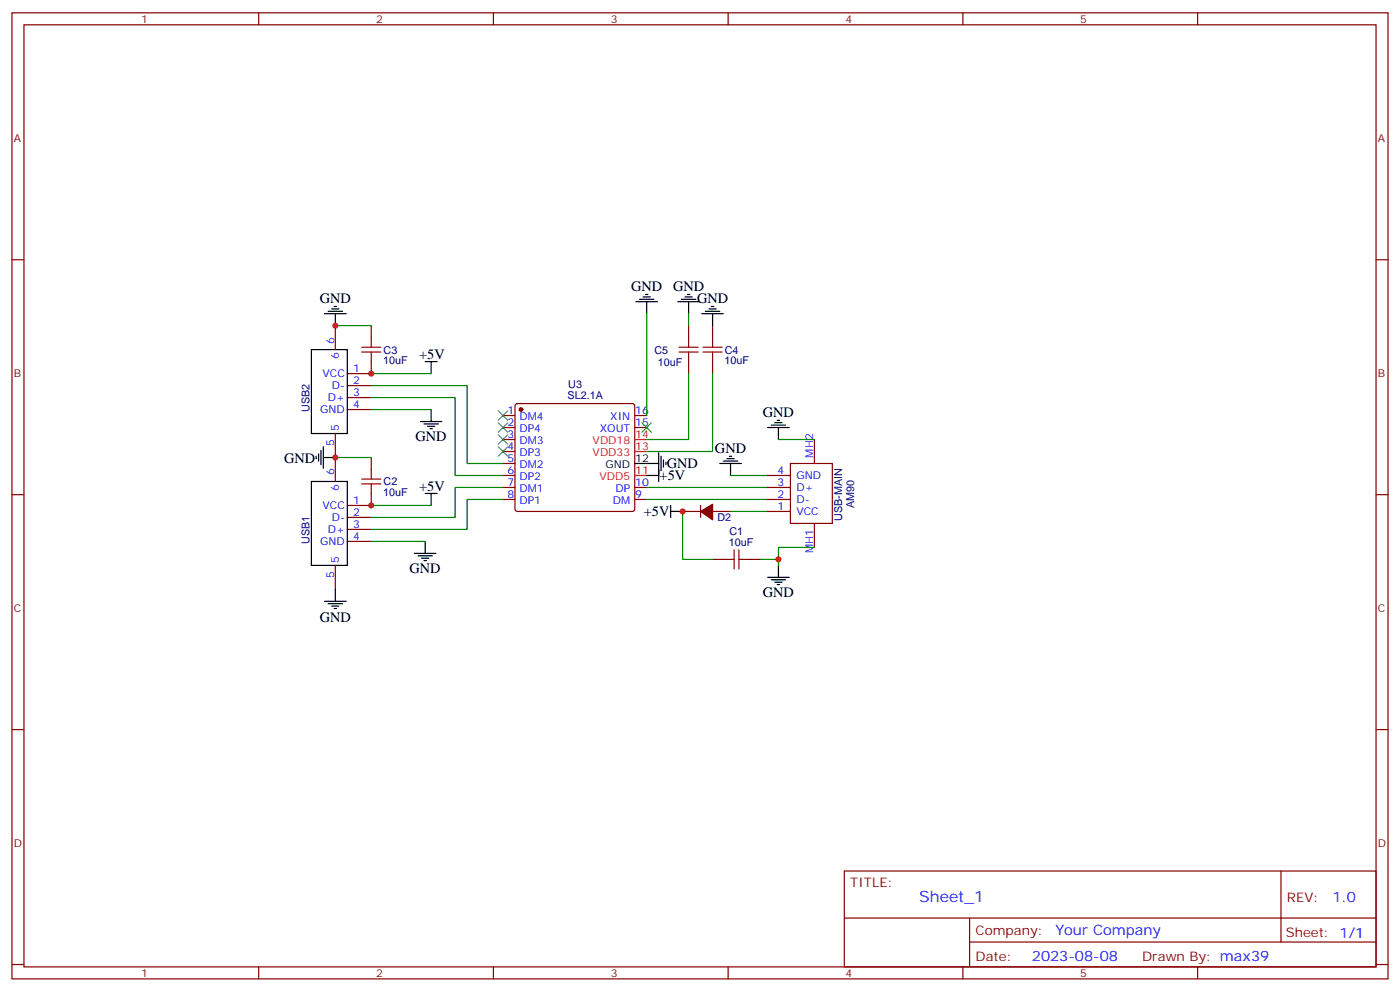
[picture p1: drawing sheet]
<svg xmlns="http://www.w3.org/2000/svg" width="412mm" height="292mm" viewBox="0 0 412 292" stroke-linecap="round" stroke-linejoin="round" font-family="sans-serif">
<g fill="none" stroke="#870000" stroke-width=".35">
<path d="M3.5 3.8h405.4v284.3h-405.4zM7.1 7.3h398.2v277.3h-398.2zM76.2 3.8v3.5M145.3 3.8v3.5M214.5 3.8v3.5M283.6 3.8v3.5M352.8 3.8v3.5M3.5 76.4h3.6M405.3 76.4h3.6M98.8 95.8v7.1M109.4 95.8v3.6M202.8 95.8v3.6"/>
<path d="M209.9 95.8v3.6M102.3 113.5h7.1M102.3 117h7.1M109.4 106.4v3.6h-7.1M151.9 119l.5-.2h33.9l.5 .2 .2 .5v30.3l-.3 .5-.4 .2h-33.9l-.5-.2-.2-.5v-30.3zM202.8 106.4v3.6M209.9 106.4v3.6M98.8 127.6v14.1M102.3 120.5h7.1M109.4 134.7v3.5M148.2 122.3h3.5M148.2 125.8h3.5"/>
<path d="M148.2 129.4h3.5M148.2 132.9h3.5M148.2 136.4h3.5M148.2 139.9h3.5M187 122.3h3.5M187 125.8h3.5M225.8 139.9h7M232.8 136.4h12.4v17.7h-12.4zM239.9 129.4v7M3.5 145.6h3.6M102.3 152.3h7.1M102.3 155.8h7.1"/>
<path d="M102.3 159.3h7.1M109.4 145.2v3.6h-7.1M148.2 143.5h3.5M148.2 147h3.5M187 143.5h3.5M187 147h3.5M201.1 150.5h5.3M206.4 148.8v3.5M209.9 150.5h5.3M225.8 143.5h7M225.8 147h7M225.8 150.5h7"/>
<path d="M239.9 154.1v7M405.3 145.6h3.6M98.8 166.4v7.1M209.9 164.6h3.5M220.5 164.6h3.5M3.5 214.7h3.6M405.3 214.7h3.6M248.7 256.4h156.6v28.2h-156.6zM377.3 256.4v20.9M248.7 270.2h156.5M285.6 277.3h119.6M285.6 270.2v14.1"/>
<path d="M3.5 283.9h3.6M76.2 284.6v3.5M145.3 284.6v3.5M214.5 284.6v3.5M283.6 284.6v3.5M352.8 284.6v3.5M405.3 283.9h3.6"/>
</g>
<g fill="#870000" stroke="#870000" stroke-width=".35">
<path d="M206.4 150.5l3.5-2.1v4.6z"/>
<circle cx="153.5" cy="120.5" r=".53"/>
</g>
<path d="M187 139.9h3.5M187 132.9h3.5M187 129.4h3.5" fill="none" stroke="#f00" stroke-width=".35"/>
<g fill="none" stroke="#000" stroke-width=".35">
<path d="M95.6 92.3h6.4M96.7 91.6h4.2M97.7 90.9h2.1M98.4 90.2h.7M98.8 92.3v3.5M187.3 88.8h6.4M188.4 88.1h4.2M189.4 87.4h2.2M190.1 86.7h.8M190.5 88.8v3.5M199.7 88.8h6.3M200.7 88.1h4.3"/>
<path d="M201.8 87.4h2.1M202.5 86.7h.7M202.8 88.8v3.5M206.7 92.3h6.4M207.8 91.6h4.2M208.8 90.9h2.2M209.5 90.2h.8M209.9 92.3v3.5M91.7 102.9h10.6v24.7h-10.6zM125.2 106.4h3.6M127 106.4v3.6M93.1 134.3v.7"/>
<path d="M93.8 133.6v2.1M94.5 132.5v4.3M95.2 134.7h3.6M95.2 131.5v6.3M123.8 124.1h6.4M124.9 124.8h4.2M125.9 125.5h2.2M126.6 126.2h.8M127 120.5v3.6M187 136.4h7M190.5 139.9h3.5M194 133.2v8.5"/>
<path d="M194.7 134.3v4.2M195.4 135.4v2.1M196.1 136.1v.7M212 136.4h6.4M213.1 135.7h4.2M214.1 135h2.2M214.8 134.3h.7M215.2 136.4v3.5M226.1 125.8h6.4M227.2 125.1h4.2M228.2 124.4h2.2M229 123.7h.7"/>
<path d="M229.3 125.8v3.6M91.7 141.7h10.6v24.7h-10.6zM125.2 159.3v3.6M125.2 145.2h3.6M127 145.2v3.6M197.6 150.5h3.5M197.6 148.8v3.5M95.6 177h6.4M96.7 177.7h4.2M97.7 178.4h2.1M98.4 179.1h.7M98.8 173.5v3.5"/>
<path d="M122.1 162.9h6.3M123.1 163.6h4.3M124.2 164.3h2.1M124.9 165h.7M226.1 169.9h6.4M227.2 170.6h4.2M228.2 171.3h2.2M229 172h.7M229.3 166.4v3.5"/>
</g>
<g fill="none" stroke="#008700" stroke-width=".35">
<path d="M98.8 95.8h10.6M190.5 92.3v30M202.8 92.3v3.5M109.4 117h24.7v22.9h14.1M109.4 113.5h28.2v22.9h10.6M109.4 110h17.6M202.8 110v19.4h-12.3M209.9 110v22.9h-19.4M98.8 134.7h10.6M109.4 120.5h17.6M215.2 139.9h10.6M229.3 129.4h10.6"/>
<path d="M109.4 148.8h17.6M109.4 159.3h15.8M148.2 147h-10.6v8.8h-28.2M148.2 143.5h-14.1v8.8h-24.7M190.5 143.5h35.3M190.5 147h35.3M201.1 150.5v14.1h8.8M215.2 150.5h10.6M224 164.6h5.3M239.9 161.1h-10.6v5.3"/>
</g>
<g fill="none" stroke="#a10000" stroke-width=".35">
<path d="M109.4 99.4v2.8M202.8 99.4v2.8M209.9 99.4v2.8M106.5 102.2h5.7M106.5 103.6h5.7M109.4 103.6v2.8M200 102.2h5.7M200 103.6h5.7M202.8 103.6v2.8M207.1 102.2h5.6M207.1 103.6h5.6M209.9 103.6v2.8"/>
<path d="M109.4 138.2v2.8M106.5 141h5.7M106.5 142.4h5.7M109.4 142.4v2.8M213.4 164.6h2.9M216.3 161.8v5.7M217.7 161.8v5.7M217.7 164.6h2.8"/>
</g>
<path d="M146.8 131.5l2.8 2.8M146.8 128l2.8 2.8M146.8 124.4l2.8 2.8M146.8 120.9l2.8 2.8M149.6 131.5l-2.8 2.8M149.6 128l-2.8 2.8M149.6 124.4l-2.8 2.8M149.6 120.9l-2.8 2.8M189.1 124.4l2.8 2.8M191.9 124.4l-2.8 2.8" fill="none" stroke="#3c3" stroke-width=".35"/>
<g fill="#c00">
<circle cx="201.1" cy="150.5" r=".88"/>
<circle cx="229.3" cy="164.6" r=".88"/>
<circle cx="98.8" cy="134.7" r=".88"/>
<circle cx="109.4" cy="148.8" r=".88"/>
<circle cx="109.4" cy="110" r=".88"/>
<circle cx="98.8" cy="95.8" r=".88"/>
</g>
<text font-size="4.6" fill="#00f" x="270.8" y="265.4">Sheet_1</text>
<g font-size="4.2">
<text x="94.2" y="89.1">GND</text>
<text x="185.9" y="85.6">GND</text>
<text x="198.3" y="85.6">GND</text>
<text x="205.3" y="89.1">GND</text>
<text x="123.5" y="105.7">+5V</text>
<text x="224.7" y="122.6">GND</text>
<text x="122.4" y="129.7">GND</text>
<text x="83.7" y="136.1">GND</text>
<text x="196.4" y="137.9">GND</text>
<text x="210.6" y="133.2">GND</text>
<text x="194.3" y="141.4">+5V</text>
<text x="123.5" y="144.5">+5V</text>
<text x="189.7" y="151.9">+5V</text>
<text x="120.6" y="168.5">GND</text>
<text x="224.7" y="175.6">GND</text>
<text x="94.2" y="183.2">GND</text>
</g>
<g font-size="4.2" fill="#00f">
<text x="392.5" y="265.6">1.0</text>
<text x="310.9" y="275.2">Your Company</text>
<text x="304" y="283">2023-08-08</text>
</g>
<g font-size="3.9" fill="#800">
<text x="250.5" y="260.9">TITLE:</text>
<text x="379.1" y="265.6">REV:</text>
<text x="287.4" y="275.1">Company:</text>
<text x="378.7" y="275.8">Sheet: 1/1</text>
<text x="287.4" y="282.8">Date:</text>
<text x="336.4" y="282.9">Drawn By: max39</text>
</g>
<g font-size="3.2" fill="#800">
<text x="41.6" y="6.8">1</text>
<text x="110.8" y="6.8">2</text>
<text x="179.9" y="6.8">3</text>
<text x="249.1" y="6.8">4</text>
<text x="318.2" y="6.8">5</text>
<text x="4.1" y="41.9">A</text>
<text x="405.9" y="41.9">A</text>
<text x="4.1" y="111">B</text>
<text x="405.9" y="111">B</text>
<text x="4.1" y="180.2">C</text>
<text x="405.9" y="180.2">C</text>
<text x="4.1" y="249.3">D</text>
<text x="405.9" y="249.3">D</text>
<text x="41.6" y="287.6">1</text>
<text x="110.8" y="287.6">2</text>
<text x="179.9" y="287.6">3</text>
<text x="249.1" y="287.6">4</text>
<text x="318.2" y="287.6">5</text>
</g>
<g font-size="3.2" fill="#00f">
<text x="98.4" y="101.1" transform="rotate(-90 98.4 101.1)">6</text>
<text x="99.8" y="105.6" transform="rotate(-90 99.8 105.6)">6</text>
<text x="95" y="111">VCC</text>
<text x="104.1" y="109.6">1</text>
<text x="104.1" y="113.1">2</text>
<text x="96.6" y="118.1">D+</text>
<text x="97.7" y="114.5">D-</text>
<text x="104.1" y="116.7">3</text>
<text x="94.3" y="121.6">GND</text>
<text x="104.1" y="120.2">4</text>
<text x="149.5" y="122">1</text>
<text x="149.5" y="125.5">2</text>
<text x="153" y="123.7">DM4</text>
<text x="179.8" y="123.7">XIN</text>
<text x="187.1" y="125.5">15</text>
<text x="187.1" y="122">16</text>
<text x="98.4" y="131.4" transform="rotate(-90 98.4 131.4)">5</text>
<text x="99.8" y="126.9" transform="rotate(-90 99.8 126.9)">5</text>
<text x="149.5" y="129">3</text>
<text x="153" y="127.2">DP4</text>
<text x="153" y="130.8">DM3</text>
<text x="176.7" y="127.2">XOUT</text>
<text x="149.5" y="132.5">4</text>
<text x="149.5" y="136.1">5</text>
<text x="153" y="134.3">DP3</text>
<text x="153" y="137.8">DM2</text>
<text x="239.5" y="134.7" transform="rotate(-90 239.5 134.7)">MH2</text>
<text x="98.4" y="139.9" transform="rotate(-90 98.4 139.9)">6</text>
<text x="149.5" y="139.6">6</text>
<text x="149.5" y="143.1">7</text>
<text x="153" y="141.4">DP2</text>
<text x="187.1" y="143.1">10</text>
<text x="229.1" y="139.6">4</text>
<text x="229.1" y="143.1">3</text>
<text x="234.6" y="141">GND</text>
<text x="95" y="149.8">VCC</text>
<text x="99.8" y="144.4" transform="rotate(-90 99.8 144.4)">6</text>
<text x="104.1" y="148.4">1</text>
<text x="149.5" y="146.6">8</text>
<text x="153" y="144.9">DM1</text>
<text x="153" y="148.4">DP1</text>
<text x="180.5" y="148.4">DM</text>
<text x="181.3" y="144.9">DP</text>
<text x="187.1" y="146.6">9</text>
<text x="229.1" y="146.6">2</text>
<text x="234.6" y="144.5">D+</text>
<text x="234.6" y="148.1">D-</text>
<text x="97.7" y="153.4">D-</text>
<text x="104.1" y="151.9">2</text>
<text x="104.1" y="155.5">3</text>
<text x="229.1" y="150.2">1</text>
<text x="234.6" y="151.6">VCC</text>
<text x="94.3" y="160.4">GND</text>
<text x="96.6" y="156.9">D+</text>
<text x="104.1" y="159">4</text>
<text x="99.8" y="165.7" transform="rotate(-90 99.8 165.7)">5</text>
<text x="239.5" y="162.9" transform="rotate(-90 239.5 162.9)">MH1</text>
<text x="98.4" y="170.2" transform="rotate(-90 98.4 170.2)">5</text>
</g>
<g font-size="3.2" fill="#000080">
<text x="112.9" y="107.2">10uF</text>
<text x="113" y="104">C3</text>
<text x="192.8" y="104.1">C5</text>
<text x="193.8" y="107.6">10uF</text>
<text x="213.4" y="107.2">10uF</text>
<text x="213.5" y="104.1">C4</text>
<text x="167.2" y="117.4">SL2.1A</text>
<text x="167.4" y="114.1">U3</text>
<text x="91.1" y="121.3" transform="rotate(-90 91.1 121.3)">USB2</text>
<text x="113" y="142.9">C2</text>
<text x="112.9" y="146">10uF</text>
<text x="251.7" y="149.5" transform="rotate(-90 251.7 149.5)">AM90</text>
<text x="211.3" y="153.4">D2</text>
<text x="248.1" y="153.3" transform="rotate(-90 248.1 153.3)">USB-MAIN</text>
<text x="91.1" y="160.1" transform="rotate(-90 91.1 160.1)">USB1</text>
<text x="214.7" y="160.8">10uF</text>
<text x="214.9" y="157.6">C1</text>
</g>
<g font-size="3.2" fill="#f00">
<text x="174.6" y="130.8">VDD18</text>
<text x="187.1" y="129">14</text>
<text x="174.6" y="134.3">VDD33</text>
<text x="187.1" y="132.5">13</text>
<text x="176.6" y="141.4">VDD5</text>
<text x="187.1" y="139.6">11</text>
</g>
<g font-size="3.2">
<text x="178.4" y="137.8">GND</text>
<text x="187.1" y="136.1">12</text>
</g>
</svg>
